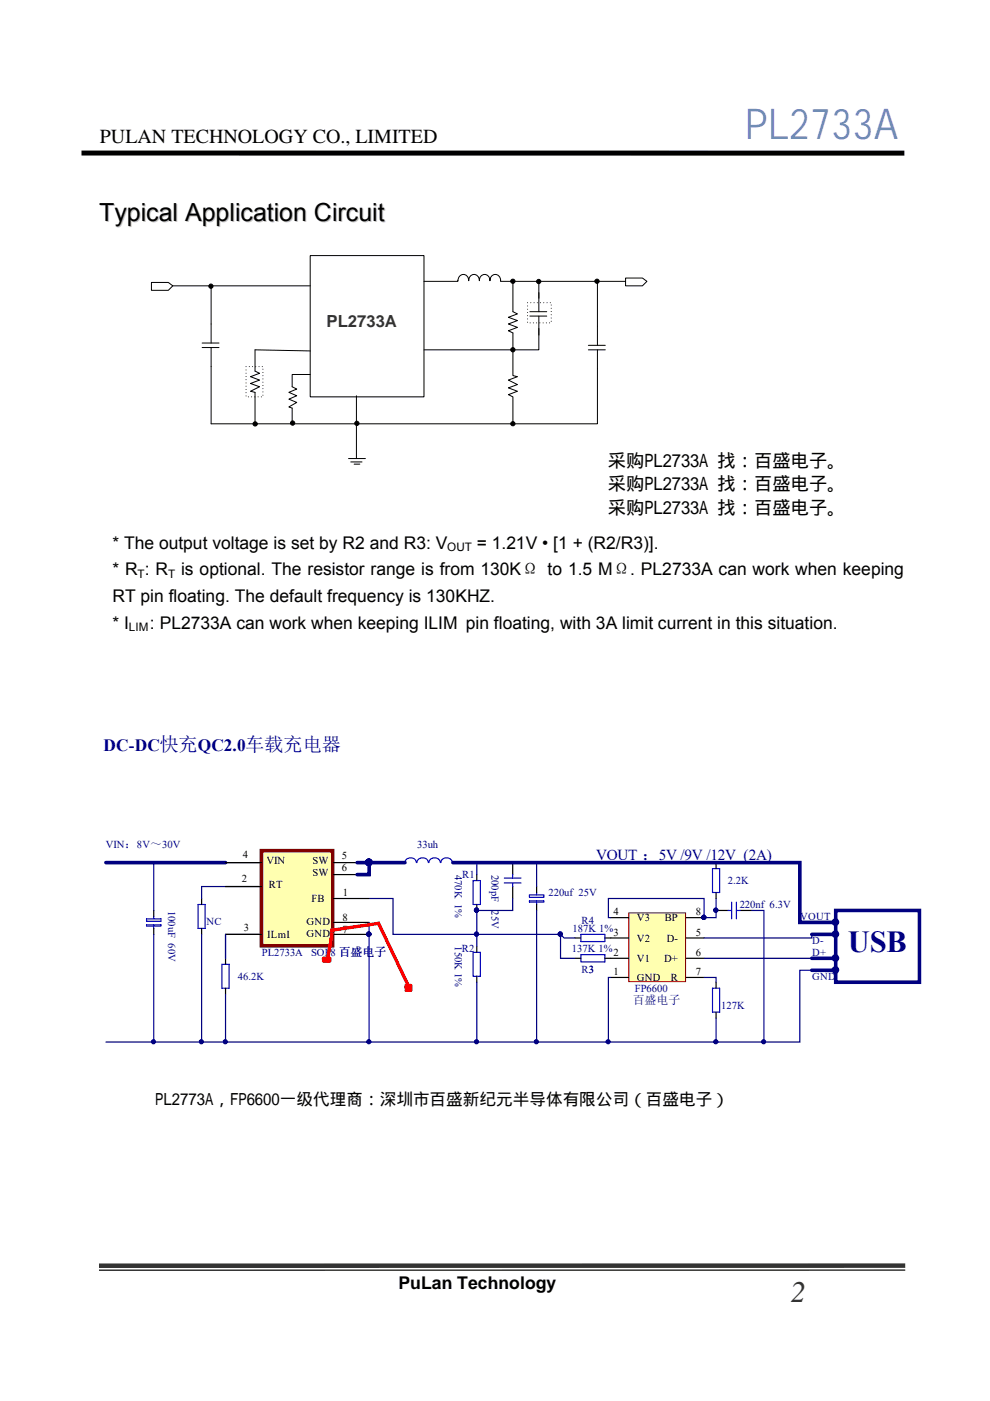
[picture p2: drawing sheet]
<svg xmlns="http://www.w3.org/2000/svg" width="210mm" height="297mm" viewBox="0 0 210 297" stroke-linecap="round" stroke-linejoin="round" font-family="sans-serif">
<path d="M21 267.9h171v.9h-171zM21 269.2l171-.1v.4h-171z" fill="#333"/>
<path d="M65.8 54.2h24.1v29.9h-24.1z" fill="none" stroke="#000" stroke-width=".21"/>
<path d="M32.1 59.9h3.6l1 .7-1 1h-3.6z" fill-rule="evenodd" fill="#fff"/>
<path d="M32.1 59.9h3.6l1 .7-1 1h-3.6z" fill="none" stroke="#000" stroke-width=".21"/>
<path d="M132.7 59h3.6l.9 .7-.9 .9h-3.6z" fill-rule="evenodd" fill="#fff"/>
<g fill="none" stroke="#000" stroke-width=".21">
<path d="M97.1 59.4v.3h-7.2M97.1 59.5a1.15 1.15 0 0 1 1.2-1.3 1.15 1.15 0 0 1 1.1 1.3 1.15 1.15 0 0 1 1.1-1.3 1.15 1.15 0 0 1 1.2 1.3 1.14 1.14 0 0 1 1.1-1.3 1.14 1.14 0 0 1 1.1 1.3 1.15 1.15 0 0 1 1.2-1.3 1.15 1.15 0 0 1 1.1 1.3M106.2 59.4v.3h26.5M108.8 59.7v6.4l.9 .5-1.9 .7 1.9 .7-1.9 .7 1.9 .7-1.9 .7 1 .5v3.6M114.3 59.7v6.4M126.7 59.7v13.5M132.7 59h3.6l.9 .7-.9 .9h-3.6zM36.7 60.6h29.1M42.9 73.7h3.6M42.9 72.7h3.6M44.8 73.7v16.2h81.9v-15.7M44.8 60.6v12.1"/>
<path d="M65.8 79.4h-3.8v2.6l.9 .5-1.6 .7 1.6 .7-1.6 .7 1.6 .7-1.6 1 .7 .2v3.1M65.8 74.4l-11.7-.2v4.5l.9 .4-1.9 .8 1.9 .7-1.9 .7 1.9 .7-1.9 1 1 .2v6.7M89.9 74.2h18.9M108.8 74.2v5.4l.9 .3-1.9 .7 1.9 .9-1.9 .7 1.9 .8-1.9 .7 1 .4v5.8M112.4 67h3.6M112.4 66.1h3.6M114.3 69.6v4.6h-5.5M114.3 67v4.1M124.8 74.2h3.6M124.8 73.2h3.6M73.9 97.2h3.6M74.4 97.9h2.4"/>
<path d="M75.1 98.4h1.2M75.6 83.9v13.3"/>
<circle cx="108.8" cy="59.6" r=".45"/>
<circle cx="114.3" cy="59.7" r=".45"/>
<circle cx="126.6" cy="59.6" r=".45"/>
<circle cx="44.7" cy="60.7" r=".45"/>
<circle cx="108.8" cy="74.2" r=".46"/>
<circle cx="54.1" cy="89.9" r=".45"/>
<circle cx="62.1" cy="89.7" r=".45"/>
<circle cx="75.7" cy="89.8" r=".45"/>
<circle cx="108.8" cy="89.8" r=".45"/>
</g>
<g fill="#000">
<circle cx="108.8" cy="59.6" r=".45"/>
<circle cx="114.3" cy="59.7" r=".45"/>
<circle cx="126.6" cy="59.6" r=".45"/>
<circle cx="44.7" cy="60.7" r=".45"/>
<circle cx="108.8" cy="74.2" r=".46"/>
<circle cx="54.1" cy="89.9" r=".45"/>
<circle cx="62.1" cy="89.7" r=".45"/>
<circle cx="75.7" cy="89.8" r=".45"/>
<circle cx="108.8" cy="89.8" r=".45"/>
</g>
<path d="M52.2 77.7h3.6v6.4h-3.6v-5.9M111.9 64.2h5v4.3h-5v-4.1" fill="none" stroke="#000" stroke-width=".23" stroke-dasharray="0 .7"/>
<path d="M17.3 32.4l174.5 .1" fill="none" stroke="#000" stroke-width="1.1" stroke-linecap="butt"/>
<path d="M133.4 193.5h12v14.6h-12z" fill="#ffffb0" stroke="#800000" stroke-width=".21"/>
<g fill="none" stroke="#000" stroke-width=".25">
<path d="M32.6 193v1.3M32.6 196.8v1.3M42.8 190.5v1.3M42.8 196.8v1.3M47.8 182.9h7.6M47.8 198.1h7.6M47.8 188h7.6M80.8 182.9h5.1M96.1 182.9h5M101.1 185.4v1.3M101.1 191.8v1.2M108.7 182.9v2.5"/>
<path d="M108.7 188v2.5M113.8 188v1.2M113.8 191.8v1.2M121.9 198.9h1.3M128.3 198.9h5.1M129.5 194.6h3.9M145.5 198.9h3.8M145.5 194.6h3.8M151.9 182.9v1.3M151.9 189.2v1.3M151.9 193h2.5M157 193h2.5"/>
<path d="M47.8 203.2v1.2M47.8 209.5v1.3M101.1 200.6v1.3M101.1 207v1.3M121.9 203.2h1.3M128.3 203.2h5.1M129.5 207.2h3.9M145.5 207.2h3.8M145.5 203.2h3.8M151.9 208.3v1.2M151.9 214.6v1.3"/>
</g>
<g fill="#000080" stroke="#000080" stroke-width=".21">
<circle cx="149.3" cy="194.5" r=".44"/>
<circle cx="101.1" cy="193" r=".44"/>
<circle cx="151.8" cy="193" r=".44"/>
<circle cx="101.1" cy="220.9" r=".44"/>
<circle cx="113.8" cy="220.9" r=".44"/>
<circle cx="118.8" cy="198" r=".44"/>
<circle cx="78.2" cy="220.9" r=".44"/>
<circle cx="47.8" cy="220.9" r=".44"/>
<circle cx="42.7" cy="220.9" r=".44"/>
<circle cx="32.5" cy="220.9" r=".44"/>
<circle cx="151.8" cy="220.9" r=".44"/>
<circle cx="162" cy="220.9" r=".44"/>
<circle cx="129" cy="220.9" r=".44"/>
<circle cx="101.1" cy="198" r=".44"/>
<circle cx="177.2" cy="195.5" r=".7"/>
<circle cx="177.2" cy="198" r=".7"/>
<circle cx="177.2" cy="203.1" r=".7"/>
<circle cx="177.2" cy="205.7" r=".7"/>
</g>
<path d="M22.5 182.9h25.3M78.3 182.9h7.6M96.1 182.9h73.5v12.7h7.7M172.2 198.1h5.1M177.3 193h17.7v15.3h-17.7zM172.2 203.2h5.1M172.2 205.7h5.1" fill="none" stroke="#000080" stroke-width=".76"/>
<g fill="none" stroke="#00f" stroke-width=".25">
<path d="M31.1 194.8h3v.5h-3zM31.1 196.1h3v.2h-3zM32.6 194.3v.5M32.6 196.1v.7M42 191.8h1.5v5h-1.5zM88.3 182.9a1.22 1.22 0 0 0-1.2-1 1.22 1.22 0 0 0-1.2 1M90.8 182.9a1.22 1.22 0 0 0-1.2-1 1.22 1.22 0 0 0-1.2 1M93.4 182.9a1.22 1.22 0 0 0-1.2-1 1.22 1.22 0 0 0-1.2 1M95.9 182.9a1.22 1.22 0 0 0-1.2-1 1.22 1.22 0 0 0-1.2 1M100.4 186.7h1.5v5.1h-1.5zM107 186.2h3.5M107 187.2h3.5"/>
<path d="M108.7 185.4v.8M108.7 187.2v.8M112.3 189.7h3v.5h-3zM112.3 191h3v.3h-3zM113.8 189.2v.5M113.8 191v.8M123.2 198.1h5.1v1.5h-5.1zM151.1 184.2h1.5v5h-1.5zM154.4 193h.8M155.2 191.3v3.5M156.2 193h.8M156.2 191.3v3.5"/>
<path d="M47.1 204.4h1.5v5.1h-1.5zM100.4 201.9h1.5v5.1h-1.5zM123.2 203.9v-1.5h5.1v1.5M123.3 203.9h5M151.1 209.5h1.5v5.1h-1.5z"/>
</g>
<g fill="none" stroke="#000080" stroke-width=".25">
<path d="M32.6 182.9v10.1M32.6 198.1v22.8M42.8 198.1v22.8M47.8 188h-5v2.5M47.8 198.1v5.1M78.3 190.5h5.1v7.6h35.5M78.3 198.1v22.8M101.1 182.9v2.5M108.7 190.5v2.5h-7.6v7.6M113.8 182.9v5.1M113.8 193v27.9M118.9 198.1v5.1h3"/>
<path d="M118.9 198.1l.8 .8h2.2M151.9 190.5v4.1h-2.6v-4.1h-20.3v4.1h.5M159.5 193h2.5v27.9M172.2 198.1v.8h-22.9M47.8 210.8v10.1M101.1 208.3v12.6M129.5 207.2h-.5v13.7M149.3 207.2h2.6v1.1M149.3 203.2h22.9M151.9 215.9v5M172.2 205.7h-2.6v15.2h-147.1"/>
</g>
<path d="M55.4 180.4h15.1v20.1h-15.1z" fill="#ffffb0" stroke="#800000" stroke-width=".76"/>
<path d="M47.8 182.9h7.6M47.8 198.1h7.6M47.8 188h7.6M70.7 190.5h7.6M70.7 182.9h7.6M70.7 198.1h7.6M70.7 195.6h7.6M70.7 185.4h7.6" fill="none" stroke="#000" stroke-width=".25"/>
<g fill="#000080" stroke="#000080" stroke-width=".21">
<circle cx="78.2" cy="198" r=".44"/>
<circle cx="78.2" cy="182.8" r=".7"/>
</g>
<path d="M75.8 182.9h2.5v2.5h-2.5" fill="none" stroke="#000080" stroke-width=".76"/>
<path d="M47.8 198.1v5.1M78.3 195.6v2.5" fill="none" stroke="#000080" stroke-width=".25"/>
<path d="M70.4 197.7l-1 6.3M80.1 195.5l6.7 13.9M80.3 195.8l-10.3 1.5" fill="none" stroke="#f00" stroke-width=".71" stroke-linecap="butt"/>
<path d="M69.1 203.5l.4-.1a.35 .35 0 0 1-.6 .1h-.3v-.3h1.4v.6h-1.4M86.5 209.4v-.1h.3a.22 .22 0 0 1 0 .3 .22 .22 0 0 1-.3 0 .36 .36 0 0 1-.4-.4 .36 .36 0 0 1 .5-.3h.5v1.1h-1" fill="none" stroke="#f00" stroke-width=".71"/>
<text font-size="9" fill="#548dd4" x="158" y="29.4">PL2733A</text>
<text font-size="6.5" fill="#000080" x="179.8" y="201.8">USB</text>
<text font-size="6.3" fill="#333" x="167.7" y="276.1">2</text>
<text font-size="5.3" x="21" y="46.9">Typical Application Circuit</text>
<text font-size="4.2" x="21.2" y="30.3">PULAN TECHNOLOGY CO., LIMITED</text>
<g font-size="3.9">
<text x="128.9" y="99">采购PL2733A 找：百盛电子。</text>
<text x="128.9" y="103.9">采购PL2733A 找：百盛电子。</text>
<text x="128.9" y="108.9">采购PL2733A 找：百盛电子。</text>
</g>
<g font-size="3.7">
<text x="23.8" y="116.4">* The output voltage is set by R2 and R3: V</text>
<text x="101.1" y="116.4">= 1.21V • [1 + (R2/R3)].</text>
<text x="23.8" y="122">* R : R</text>
<text x="38.4" y="122">is optional. The resistor range is from 130KΩ to 1.5 MΩ. PL2733A can work when keeping</text>
<text x="23.8" y="127.7">RT pin floating. The default frequency is 130KHZ.</text>
<text x="23.8" y="133.3">* I</text>
<text x="31.8" y="133.3">: PL2733A can work when keeping ILIM pin floating, with 3A limit current in this situation.</text>
<text x="84.5" y="273.3">PuLan Technology</text>
</g>
<text font-size="3.7" fill="#000080" x="22" y="159.2">DC-DC快充QC2.0车载充电器</text>
<text font-size="3.5" fill="#333" x="69.3" y="69.3">PL2733A</text>
<text font-size="3.5" x="32.9" y="234.3">PL2773A，FP6600一级代理商：深圳市百盛新纪元半导体有限公司（百盛电子）</text>
<text font-size="3.2" fill="#000080" x="126.5" y="182.2">VOUT ：5V /9V /12V (2A)</text>
<g font-size="2.5">
<text x="94.9" y="116.9">OUT</text>
<text x="29.2" y="122.5">T</text>
<text x="35.7" y="122.5">T</text>
<text x="27.4" y="133.8">LIM</text>
</g>
<g font-size="2.5" fill="#000080">
<text x="71.8" y="202.6">百盛电子</text>
<text x="134.2" y="212.9">百盛电子</text>
</g>
<g font-size="2.3" fill="#000080">
<text x="22.4" y="179.8">VIN：8V～30V</text>
<text x="88.5" y="179.8">33uh</text>
<text x="96.5" y="185.5" transform="rotate(90 96.5 185.5)">470K 1%</text>
<text x="104.2" y="185.5" transform="rotate(90 104.2 185.5)">200pF</text>
<text x="98" y="186.2">R1</text>
<text x="116.3" y="190">220uf 25V</text>
<text x="154.4" y="187.4">2.2K</text>
<text x="35.7" y="193.1" transform="rotate(90 35.7 193.1)">100uF 60V</text>
<text x="43.8" y="196">NC</text>
<text x="104.2" y="192.9" transform="rotate(90 104.2 192.9)">25V</text>
<text x="121.4" y="197.6">187K 1%</text>
<text x="123.3" y="195.9">R4</text>
<text x="156.9" y="192.5">220nf 6.3V</text>
<text x="169.7" y="195">VOUT</text>
<text x="55.5" y="202.6">PL2733A</text>
<text x="66" y="202.6">SOP8 百盛电子</text>
<text x="96.5" y="200.7" transform="rotate(90 96.5 200.7)">150K 1%</text>
<text x="98" y="201.9">R2</text>
<text x="121.3" y="201.8">137K 1%</text>
<text x="172.2" y="200.1">D-</text>
<text x="172.2" y="202.6">D+</text>
<text x="50.4" y="207.7">46.2K</text>
<text x="123.3" y="206.2">R3</text>
<text x="172.2" y="207.7">GND</text>
<text x="134.6" y="210.2">FP6600</text>
<text x="153" y="213.9">127K</text>
</g>
<g font-size="2.3">
<text x="51.5" y="182">4</text>
<text x="56.5" y="183.1">VIN</text>
<text x="66.3" y="183.3">SW</text>
<text x="66.3" y="185.8">SW</text>
<text x="72.5" y="182.2">5</text>
<text x="72.5" y="184.7">6</text>
<text x="51.3" y="186.9">2</text>
<text x="57" y="188.2">RT</text>
<text x="66.1" y="191.2">FB</text>
<text x="72.7" y="190">1</text>
<text x="51.7" y="197.5">3</text>
<text x="65" y="196.2">GND</text>
<text x="72.6" y="197.8">7</text>
<text x="72.6" y="195.3">8</text>
<text x="130.1" y="194.1">4</text>
<text x="135.1" y="195.3">V3</text>
<text x="141" y="195.3">BP</text>
<text x="147.6" y="194.1">8</text>
<text x="56.7" y="198.9">ILMmI</text>
<text x="65" y="198.7">GND</text>
<text x="130.1" y="202.6">2</text>
<text x="130.1" y="198.4">3</text>
<text x="135.1" y="203.9">V1</text>
<text x="135.1" y="199.7">V2</text>
<text x="140.8" y="203.9">D+</text>
<text x="141.4" y="199.7">D-</text>
<text x="147.6" y="198.4">5</text>
<text x="147.6" y="202.6">6</text>
<text x="130.1" y="206.7">1</text>
<text x="135.1" y="208">GND</text>
<text x="142.2" y="208">R</text>
<text x="147.6" y="206.7">7</text>
</g>
</svg>
